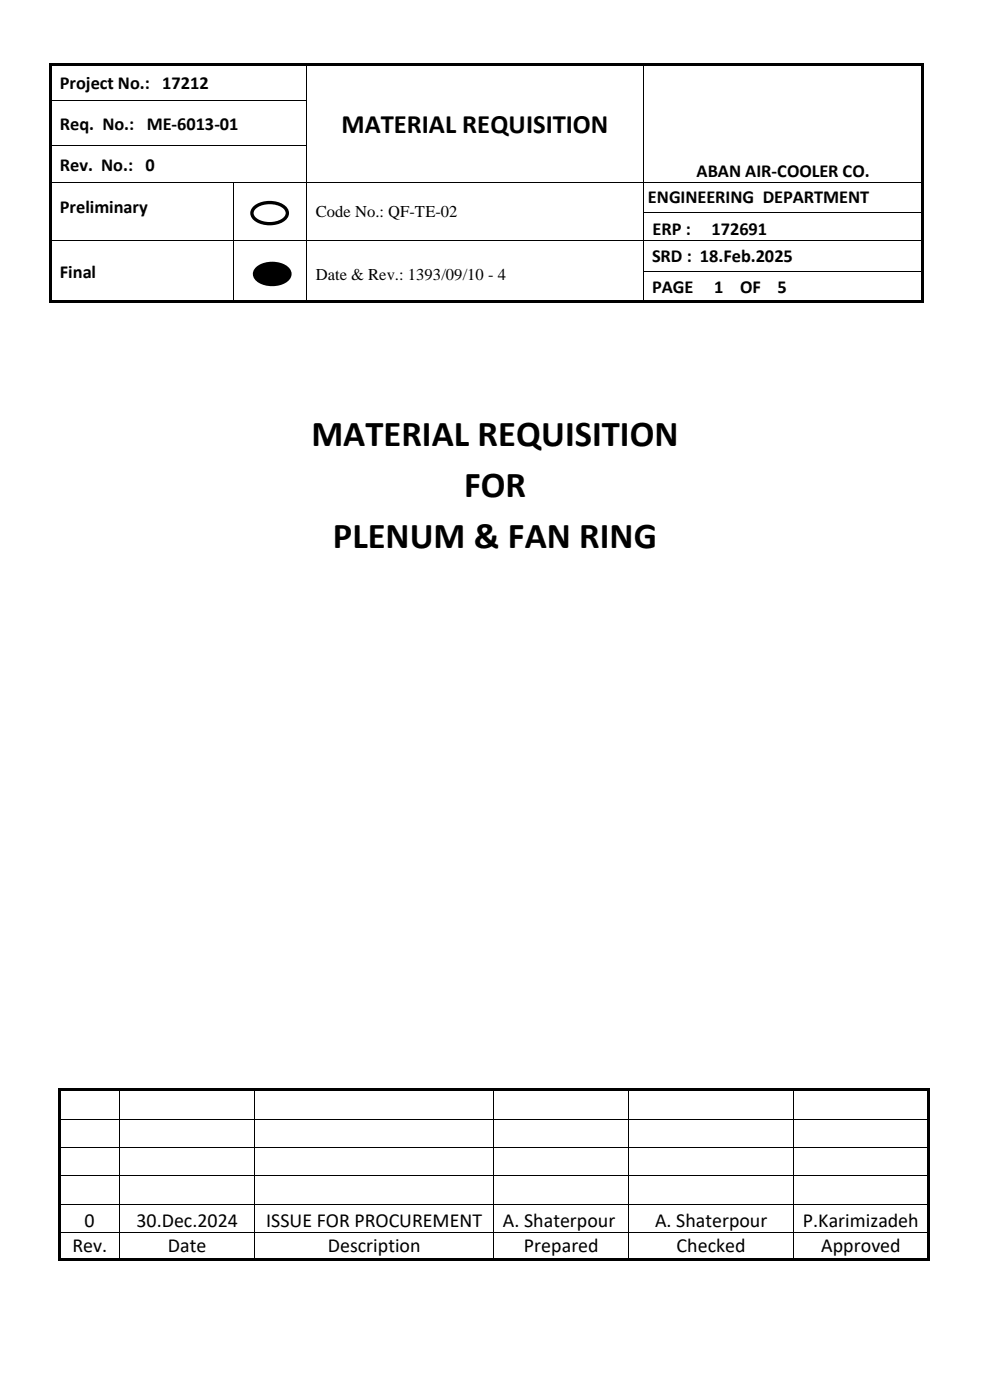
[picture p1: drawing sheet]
<svg xmlns="http://www.w3.org/2000/svg" width="210mm" height="297mm" viewBox="0 0 210 297" stroke-linecap="round" stroke-linejoin="round" font-family="sans-serif">
<g fill="#000">
<path d="M10.5 13.4h.5v.5h-.5z" fill-rule="evenodd"/>
<path d="M10.5 13.4h.5v.5h-.5z" fill-rule="evenodd"/>
<path d="M11 13.4h54v.5h-54z" fill-rule="evenodd"/>
<path d="M65 13.9h.2z" fill-rule="evenodd"/>
<path d="M65 13.4h.5v.5h-.5z" fill-rule="evenodd"/>
<path d="M65.5 13.4h71v.5h-71z" fill-rule="evenodd"/>
<path d="M136.5 13.9h.1z" fill-rule="evenodd"/>
<path d="M136.5 13.4h.5v.5h-.5z" fill-rule="evenodd"/>
<path d="M137 13.4h58.5v.5h-58.5z" fill-rule="evenodd"/>
<path d="M195.5 13.4h.5v.5h-.5z" fill-rule="evenodd"/>
<path d="M195.5 13.4h.5v.5h-.5z" fill-rule="evenodd"/>
<path d="M10.5 13.9h.5v7.4h-.5z" fill-rule="evenodd"/>
<path d="M10.5 21.3h.5v.5h-.5z" fill-rule="evenodd"/>
<path d="M10.5 21.8h.5v8.9h-.5z" fill-rule="evenodd"/>
<path d="M10.5 30.7h.5v.6h-.5z" fill-rule="evenodd"/>
<path d="M10.5 31.3h.5v7.3h-.5z" fill-rule="evenodd"/>
<path d="M10.5 38.6h.5v.2h-.5z" fill-rule="evenodd"/>
<path d="M49.4 38.6h.1v.2h-.1z" fill-rule="evenodd"/>
<path d="M65 21.3h.2v.5h-.2z" fill-rule="evenodd"/>
<path d="M65 30.7h.2v.6h-.2z" fill-rule="evenodd"/>
<path d="M65 38.6h.2v.2h-.2z" fill-rule="evenodd"/>
<path d="M136.5 21.3h.1v.5h-.1z" fill-rule="evenodd"/>
<path d="M136.5 30.7h.1v.6h-.1z" fill-rule="evenodd"/>
<path d="M136.5 38.6h.1v.2h-.1z" fill-rule="evenodd"/>
<path d="M195.5 13.9h.5v7.4h-.5z" fill-rule="evenodd"/>
<path d="M195.5 21.3h.5v.5h-.5z" fill-rule="evenodd"/>
<path d="M195.5 21.8h.5v8.9h-.5z" fill-rule="evenodd"/>
<path d="M195.5 30.7h.5v.6h-.5z" fill-rule="evenodd"/>
<path d="M195.5 31.3h.5v7.3h-.5z" fill-rule="evenodd"/>
<path d="M195.5 38.6h.5v.2h-.5z" fill-rule="evenodd"/>
<path d="M10.5 38.8h.5v6.1h-.5z" fill-rule="evenodd"/>
<path d="M10.5 44.9h.5v.2h-.5z" fill-rule="evenodd"/>
<path d="M10.5 45.1h.5v5.8h-.5z" fill-rule="evenodd"/>
<path d="M10.5 50.9h.5v.2h-.5z" fill-rule="evenodd"/>
<path d="M10.5 51.1h.5v6.4h-.5z" fill-rule="evenodd"/>
<path d="M10.5 57.5h.5v.2h-.5z" fill-rule="evenodd"/>
<path d="M49.4 44.9h.1v.2h-.1z" fill-rule="evenodd"/>
<path d="M49.4 50.9h.1v.2h-.1z" fill-rule="evenodd"/>
<path d="M49.4 57.5h.1v.2h-.1z" fill-rule="evenodd"/>
<path d="M54.4 57.1a5.2 5.2 0 0 1 6.7 0 1.73 1.73 0 0 1-1 2.8 5.3 5.3 0 0 1-5.7-.8 1.46 1.46 0 0 1 0-2z" fill-rule="evenodd"/>
<path d="M65 44.9h.2v.2h-.2z" fill-rule="evenodd"/>
<path d="M65 50.9h.2v.2h-.2z" fill-rule="evenodd"/>
<path d="M65 57.5h.2v.2h-.2z" fill-rule="evenodd"/>
<path d="M136.5 44.9h.1v.2h-.1z" fill-rule="evenodd"/>
<path d="M136.5 50.9h.1v.2h-.1z" fill-rule="evenodd"/>
<path d="M136.5 57.5h.1v.2h-.1z" fill-rule="evenodd"/>
<path d="M195.5 38.8h.5v6.1h-.5z" fill-rule="evenodd"/>
<path d="M195.5 44.9h.5v.2h-.5z" fill-rule="evenodd"/>
<path d="M195.5 45.1h.5v5.8h-.5z" fill-rule="evenodd"/>
<path d="M195.5 50.9h.5v.2h-.5z" fill-rule="evenodd"/>
<path d="M195.5 51.1h.5v6.4h-.5z" fill-rule="evenodd"/>
<path d="M195.5 57.5h.5v.2h-.5z" fill-rule="evenodd"/>
<path d="M10.5 57.7h.5v6.1h-.5z" fill-rule="evenodd"/>
<path d="M10.5 63.8h.5v.5h-.5z" fill-rule="evenodd"/>
<path d="M10.5 63.8h.5v.5h-.5z" fill-rule="evenodd"/>
<path d="M11 63.8h38.4v.5h-38.4z" fill-rule="evenodd"/>
<path d="M49.4 63.8h.5v.5h-.5z" fill-rule="evenodd"/>
<path d="M49.9 63.8h15.1v.5h-15.1z" fill-rule="evenodd"/>
<path d="M65 63.8h.5v.5h-.5z" fill-rule="evenodd"/>
<path d="M65.5 63.8h71v.5h-71z" fill-rule="evenodd"/>
<path d="M136.5 63.8h.5v.5h-.5z" fill-rule="evenodd"/>
<path d="M137 63.8h58.5v.5h-58.5z" fill-rule="evenodd"/>
<path d="M195.5 57.7h.5v6.1h-.5z" fill-rule="evenodd"/>
<path d="M195.5 63.8h.5v.5h-.5z" fill-rule="evenodd"/>
<path d="M195.5 63.8h.5v.5h-.5z" fill-rule="evenodd"/>
</g>
<g fill="none" stroke="#000" stroke-width=".21">
<path d="M65.1 13.9v7.4M136.5 13.9v7.4M11 21.3h54M11 30.8h54M11 38.7h38.4M49.5 38.8v6.1M49.5 38.7h15.5M65.1 21.8v8.9M65.1 31.3v7.3M65.1 38.8v6.1M65.2 38.7h71.3M136.5 21.8v8.9"/>
<path d="M136.5 31.3v7.3M136.5 38.8v6.1M136.6 38.7h58.9M11 51h38.4M49.5 45.1v5.8M49.5 51.1v6.4M49.5 57.7v6.1M49.5 51h15.5M65.1 45.1v5.8M65.1 51.1v6.4M65.1 57.7v6.1M65.2 51h71.3"/>
<path d="M136.5 45.1v5.8M136.5 51.1v6.4M136.5 57.7v6.1M136.6 45h58.9M136.6 51h58.9M136.6 57.6h58.9"/>
</g>
<path d="M54.4 57.1a5.2 5.2 0 0 1 6.7 0 1.73 1.73 0 0 1-1 2.8 5.3 5.3 0 0 1-5.7-.8 1.46 1.46 0 0 1 0-2z" fill="none" stroke="#000" stroke-width=".71" stroke-linecap="butt"/>
<path d="M53.8 44.2a5.2 5.2 0 0 1 6.8 0 1.73 1.73 0 0 1-1 2.8 5.3 5.3 0 0 1-5.8-.8 1.46 1.46 0 0 1 0-2z" fill-rule="evenodd" fill="#fff"/>
<path d="M53.8 44.2a5.2 5.2 0 0 1 6.8 0 1.73 1.73 0 0 1-1 2.8 5.3 5.3 0 0 1-5.8-.8 1.46 1.46 0 0 1 0-2z" fill="none" stroke="#000" stroke-width=".71" stroke-linecap="butt"/>
<g fill="#000">
<path d="M12.4 230.9h.6v.5h-.6z" fill-rule="evenodd"/>
<path d="M12.4 230.9h.6v.5h-.6z" fill-rule="evenodd"/>
<path d="M12.4 231.4h.6v5.9h-.6z" fill-rule="evenodd"/>
<path d="M12.4 237.3h.6v.2h-.6z" fill-rule="evenodd"/>
<path d="M13 230.9h12.3v.5h-12.3z" fill-rule="evenodd"/>
<path d="M25.3 231.4h.2z" fill-rule="evenodd"/>
<path d="M25.3 230.9h.5v.5h-.5z" fill-rule="evenodd"/>
<path d="M25.3 237.3h.2v.2h-.2z" fill-rule="evenodd"/>
<path d="M25.8 230.9h28.1v.5h-28.1z" fill-rule="evenodd"/>
<path d="M53.9 231.4h.2z" fill-rule="evenodd"/>
<path d="M53.9 230.9h.5v.5h-.5z" fill-rule="evenodd"/>
<path d="M53.9 237.3h.2v.2h-.2z" fill-rule="evenodd"/>
<path d="M54.4 230.9h50.3v.5h-50.3z" fill-rule="evenodd"/>
<path d="M104.7 231.4h.2z" fill-rule="evenodd"/>
<path d="M104.7 230.9h.5v.5h-.5z" fill-rule="evenodd"/>
<path d="M104.7 237.3h.2v.2h-.2z" fill-rule="evenodd"/>
<path d="M105.2 230.9h28.1v.5h-28.1z" fill-rule="evenodd"/>
<path d="M133.3 231.4h.2z" fill-rule="evenodd"/>
<path d="M133.3 230.9h.5v.5h-.5z" fill-rule="evenodd"/>
<path d="M133.3 237.3h.2v.2h-.2z" fill-rule="evenodd"/>
<path d="M133.8 230.9h34.5v.5h-34.5z" fill-rule="evenodd"/>
<path d="M168.3 231.4h.2z" fill-rule="evenodd"/>
<path d="M168.3 230.9h.5v.5h-.5z" fill-rule="evenodd"/>
<path d="M168.3 237.3h.2v.2h-.2z" fill-rule="evenodd"/>
<path d="M168.8 230.9h27.8v.5h-27.8z" fill-rule="evenodd"/>
<path d="M196.6 230.9h.5v.5h-.5z" fill-rule="evenodd"/>
<path d="M196.6 230.9h.5v.5h-.5z" fill-rule="evenodd"/>
<path d="M196.6 231.4h.5v5.9h-.5z" fill-rule="evenodd"/>
<path d="M196.6 237.3h.5v.2h-.5z" fill-rule="evenodd"/>
<path d="M12.4 237.5h.6v5.8h-.6z" fill-rule="evenodd"/>
<path d="M12.4 243.3h.6v.2h-.6z" fill-rule="evenodd"/>
<path d="M12.4 243.5h.6v5.9h-.6z" fill-rule="evenodd"/>
<path d="M12.4 249.4h.6v.1h-.6z" fill-rule="evenodd"/>
<path d="M12.4 249.5h.6v5.9h-.6z" fill-rule="evenodd"/>
<path d="M12.4 255.4h.6v.2h-.6z" fill-rule="evenodd"/>
<path d="M25.3 243.3h.2v.2h-.2z" fill-rule="evenodd"/>
<path d="M25.3 249.4h.2v.1h-.2z" fill-rule="evenodd"/>
<path d="M25.3 255.4h.2v.2h-.2z" fill-rule="evenodd"/>
<path d="M53.9 243.3h.2v.2h-.2z" fill-rule="evenodd"/>
<path d="M53.9 249.4h.2v.1h-.2z" fill-rule="evenodd"/>
<path d="M53.9 255.4h.2v.2h-.2z" fill-rule="evenodd"/>
<path d="M104.7 243.3h.2v.2h-.2z" fill-rule="evenodd"/>
<path d="M104.7 249.4h.2v.1h-.2z" fill-rule="evenodd"/>
<path d="M104.7 255.4h.2v.2h-.2z" fill-rule="evenodd"/>
<path d="M133.3 243.3h.2v.2h-.2z" fill-rule="evenodd"/>
<path d="M133.3 249.4h.2v.1h-.2z" fill-rule="evenodd"/>
<path d="M133.3 255.4h.2v.2h-.2z" fill-rule="evenodd"/>
<path d="M168.3 243.3h.2v.2h-.2z" fill-rule="evenodd"/>
<path d="M168.3 249.4h.2v.1h-.2z" fill-rule="evenodd"/>
<path d="M168.3 255.4h.2v.2h-.2z" fill-rule="evenodd"/>
<path d="M196.6 237.5h.5v5.8h-.5z" fill-rule="evenodd"/>
<path d="M196.6 243.3h.5v.2h-.5z" fill-rule="evenodd"/>
<path d="M196.6 243.5h.5v5.9h-.5z" fill-rule="evenodd"/>
<path d="M196.6 249.4h.5v.1h-.5z" fill-rule="evenodd"/>
<path d="M196.6 249.5h.5v5.9h-.5z" fill-rule="evenodd"/>
<path d="M196.6 255.4h.5v.2h-.5z" fill-rule="evenodd"/>
<path d="M12.4 255.6h.6v5.9h-.6z" fill-rule="evenodd"/>
<path d="M12.4 261.5h.6v.2h-.6z" fill-rule="evenodd"/>
<path d="M12.4 261.7h.6v5.2h-.6z" fill-rule="evenodd"/>
<path d="M12.4 266.9h.6v.5h-.6z" fill-rule="evenodd"/>
<path d="M12.4 266.9h.6v.5h-.6z" fill-rule="evenodd"/>
<path d="M13 266.9h12.3v.5h-12.3z" fill-rule="evenodd"/>
<path d="M25.3 261.5h.2v.2h-.2z" fill-rule="evenodd"/>
<path d="M25.3 266.9h.5v.5h-.5z" fill-rule="evenodd"/>
<path d="M25.8 266.9h28.1v.5h-28.1z" fill-rule="evenodd"/>
<path d="M53.9 261.5h.2v.2h-.2z" fill-rule="evenodd"/>
<path d="M53.9 266.9h.5v.5h-.5z" fill-rule="evenodd"/>
<path d="M54.4 266.9h50.3v.5h-50.3z" fill-rule="evenodd"/>
<path d="M104.7 261.5h.2v.2h-.2z" fill-rule="evenodd"/>
<path d="M104.7 266.9h.5v.5h-.5z" fill-rule="evenodd"/>
<path d="M105.2 266.9h28.1v.5h-28.1z" fill-rule="evenodd"/>
<path d="M133.3 261.5h.2v.2h-.2z" fill-rule="evenodd"/>
<path d="M133.3 266.9h.5v.5h-.5z" fill-rule="evenodd"/>
<path d="M133.8 266.9h34.5v.5h-34.5z" fill-rule="evenodd"/>
<path d="M168.3 261.5h.2v.2h-.2z" fill-rule="evenodd"/>
<path d="M168.3 266.9h.5v.5h-.5z" fill-rule="evenodd"/>
<path d="M168.8 266.9h27.8v.5h-27.8z" fill-rule="evenodd"/>
<path d="M196.6 255.6h.5v5.9h-.5z" fill-rule="evenodd"/>
<path d="M196.6 261.5h.5v.2h-.5z" fill-rule="evenodd"/>
<path d="M196.6 261.7h.5v5.2h-.5z" fill-rule="evenodd"/>
<path d="M196.6 266.9h.5v.5h-.5z" fill-rule="evenodd"/>
<path d="M196.6 266.9h.5v.5h-.5z" fill-rule="evenodd"/>
</g>
<g fill="none" stroke="#000" stroke-width=".21">
<path d="M13 237.4h12.3M25.4 231.4v5.9M25.4 237.5v5.8M25.5 237.4h28.4M54 231.4v5.9M54 237.5v5.8M54.1 237.4h50.6M104.8 231.4v5.9M104.8 237.5v5.8M104.9 237.4h28.4M133.4 231.4v5.9M133.4 237.5v5.8"/>
<path d="M133.5 237.4h34.8M168.4 231.4v5.9M168.4 237.5v5.8M168.5 237.4h28.1M13 243.4h12.3M13 249.5h12.3M13 255.5h12.3M25.4 243.5v5.9M25.4 249.5v5.9M25.4 255.6v5.9M25.5 243.4h28.4M25.5 249.5h28.4"/>
<path d="M25.5 255.5h28.4M54 243.5v5.9M54 249.5v5.9M54 255.6v5.9M54.1 243.4h50.6M54.1 249.5h50.6M54.1 255.5h50.6M104.8 243.5v5.9M104.8 249.5v5.9M104.8 255.6v5.9M104.9 243.4h28.4M104.9 249.5h28.4"/>
<path d="M104.9 255.5h28.4M133.4 243.5v5.9M133.4 249.5v5.9M133.4 255.6v5.9M133.5 243.4h34.8M133.5 249.5h34.8M133.5 255.5h34.8M168.4 243.5v5.9M168.4 249.5v5.9M168.4 255.6v5.9M168.5 243.4h28.1M168.5 249.5h28.1"/>
<path d="M168.5 255.5h28.1M13 261.6h12.3M25.4 261.7v5.2M25.5 261.6h28.4M54 261.7v5.2M54.1 261.6h50.6M104.8 261.7v5.2M104.9 261.6h28.4M133.4 261.7v5.2M133.5 261.6h34.8M168.4 261.7v5.2M168.5 261.6h28.1"/>
</g>
<g font-size="7.7">
<text x="66.1" y="94.5">MATERIAL REQUISITION</text>
<text x="98.4" y="105.5">FOR</text>
<text x="70.6" y="116.3">PLENUM &amp; FAN RING</text>
</g>
<text font-size="5.6" x="72.4" y="28.3">MATERIAL REQUISITION</text>
<g font-size="4.2">
<text x="17.9" y="260.3">0</text>
<text x="28.9" y="260.3">30.Dec.2024</text>
<text x="56.5" y="260.3">ISSUE FOR PROCUREMENT</text>
<text x="106.7" y="260.3">A. Shaterpour</text>
<text x="139" y="260.3">A. Shaterpour</text>
<text x="170.3" y="260.3">P.Karimizadeh</text>
<text x="15.4" y="265.7">Rev.</text>
<text x="35.6" y="265.7">Date</text>
<text x="69.5" y="265.7">Description</text>
<text x="111.1" y="265.7">Prepared</text>
<text x="143.5" y="265.7">Checked</text>
<text x="174.2" y="265.7">Approved</text>
</g>
<g font-size="3.9">
<text x="12.7" y="18.9">Project No.: 17212</text>
<text x="12.7" y="27.6">Req. No.: ME-6013-01</text>
<text x="12.7" y="36.2">Rev. No.: 0</text>
<text x="147.8" y="37.6">ABAN AIR-COOLER CO.</text>
<text x="12.7" y="45.1">Preliminary</text>
<text x="137.4" y="43.1">ENGINEERING DEPARTMENT</text>
<text x="138.5" y="49.8">ERP :</text>
<text x="150.9" y="49.8">172691</text>
<text x="12.7" y="58.9">Final</text>
<text x="138.3" y="55.6">SRD : 18.Feb.2025</text>
<text x="138.3" y="62.1">PAGE</text>
<text x="151.5" y="62.1">1</text>
<text x="157" y="62.1">OF</text>
<text x="164.9" y="62.1">5</text>
</g>
<g font-size="3.5">
<text x="67" y="46.1">Code No.: QF-TE-02</text>
<text x="67" y="59.4">Date &amp; Rev.: 1393/09/10 - 4</text>
</g>
</svg>
